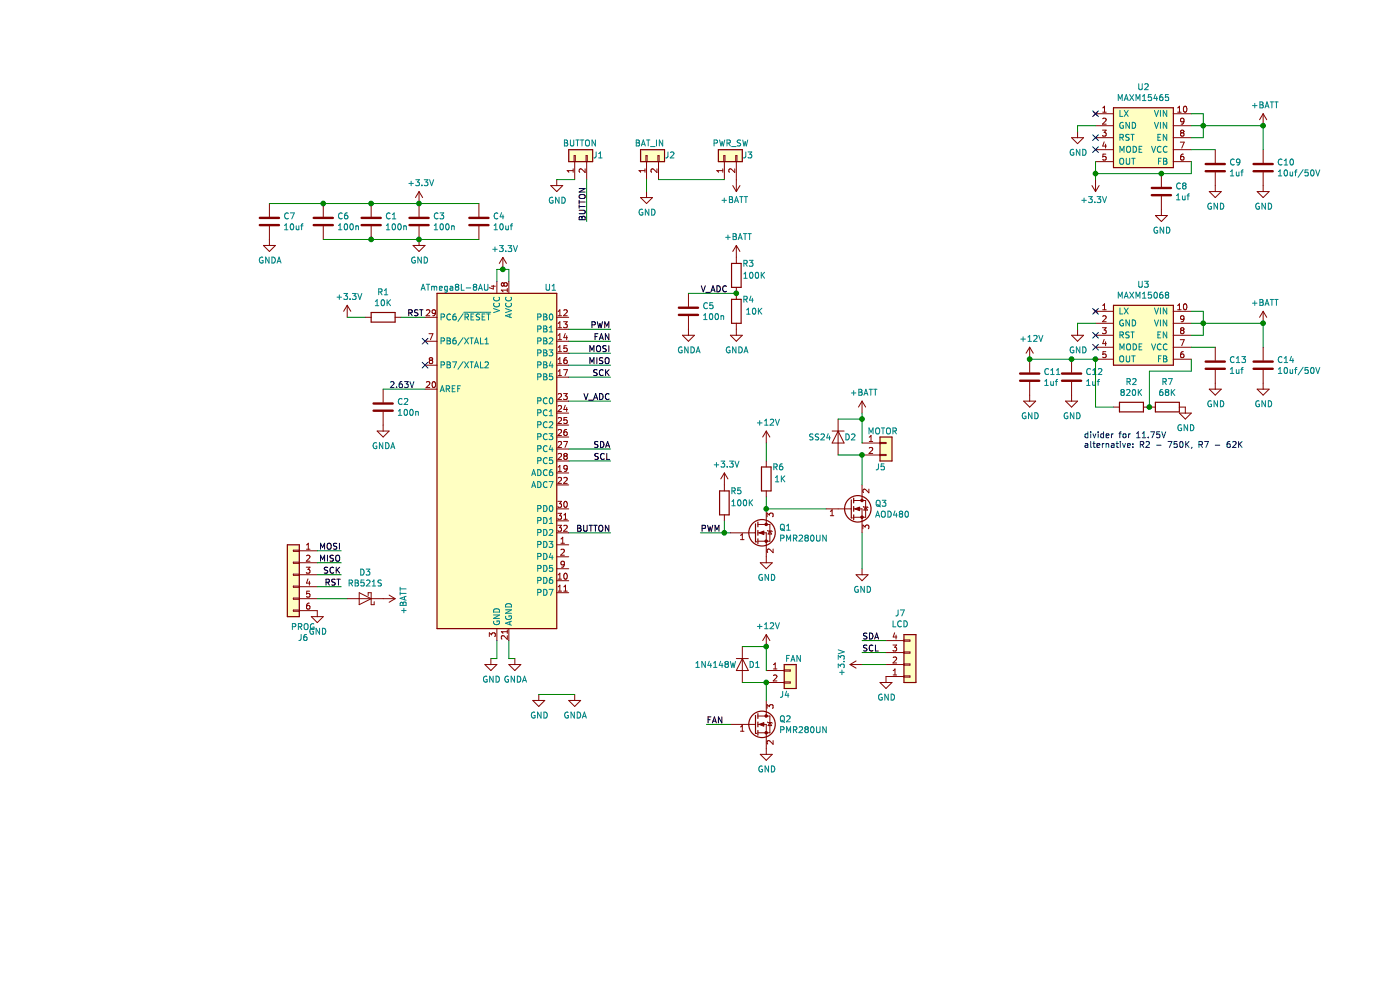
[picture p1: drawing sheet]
EESchema Schematic File Version 4
EELAYER 30 0
EELAYER END
$Descr A4 11693 8268
encoding utf-8
Sheet 1 1
Title ""
Date ""
Rev ""
Comp ""
Comment1 ""
Comment2 ""
Comment3 ""
Comment4 ""
$EndDescr
$Comp
L Transistor_FET:IRLZ44N Q3
U 1 1
P 7100 4250
F 0 "Q3" H 7306 4296 50  0000 L CNN
F 1 "AOD480" H 7306 4205 50  0000 L CNN
F 2 "TO_SOT_Packages_SMD:TO-252-2_Rectifier" H 7350 4175 50  0001 L CIN
F 3 "http://www.irf.com/product-info/datasheets/data/irlz44n.pdf" H 7100 4250 50  0001 L CNN
	1    7100 4250
	1    0    0    -1  
$EndComp
$Comp
L Device:C C3
U 1 1
P 3500 1850
F 0 "C3" H 3615 1896 50  0000 L CNN
F 1 "100n" H 3615 1805 50  0000 L CNN
F 2 "Capacitors_SMD:C_0603" H 3538 1700 50  0001 C CNN
F 3 "~" H 3500 1850 50  0001 C CNN
	1    3500 1850
	1    0    0    -1  
$EndComp
$Comp
L Device:C C1
U 1 1
P 3100 1850
F 0 "C1" H 3215 1896 50  0000 L CNN
F 1 "100n" H 3215 1805 50  0000 L CNN
F 2 "Capacitors_SMD:C_0603" H 3138 1700 50  0001 C CNN
F 3 "~" H 3100 1850 50  0001 C CNN
	1    3100 1850
	1    0    0    -1  
$EndComp
$Comp
L Device:C C4
U 1 1
P 4000 1850
F 0 "C4" H 4115 1896 50  0000 L CNN
F 1 "10uf" H 4115 1805 50  0000 L CNN
F 2 "Capacitors_SMD:C_0603" H 4038 1700 50  0001 C CNN
F 3 "~" H 4000 1850 50  0001 C CNN
	1    4000 1850
	1    0    0    -1  
$EndComp
Wire Wire Line
	3100 2000 3500 2000
Connection ~ 3500 2000
Wire Wire Line
	3500 2000 4000 2000
Wire Wire Line
	3100 1700 3500 1700
Connection ~ 3500 1700
Wire Wire Line
	3500 1700 4000 1700
$Comp
L power:GND #PWR0101
U 1 1
P 3500 2000
F 0 "#PWR0101" H 3500 1750 50  0001 C CNN
F 1 "GND" H 3505 1827 50  0000 C CNN
F 2 "" H 3500 2000 50  0001 C CNN
F 3 "" H 3500 2000 50  0001 C CNN
	1    3500 2000
	1    0    0    -1  
$EndComp
Wire Wire Line
	4150 2250 4150 2350
Wire Wire Line
	4150 2250 4200 2250
Wire Wire Line
	4250 2250 4250 2350
$Comp
L Device:C C2
U 1 1
P 3200 3400
F 0 "C2" H 3315 3446 50  0000 L CNN
F 1 "100n" H 3315 3355 50  0000 L CNN
F 2 "Capacitors_SMD:C_0603" H 3238 3250 50  0001 C CNN
F 3 "~" H 3200 3400 50  0001 C CNN
	1    3200 3400
	1    0    0    -1  
$EndComp
Wire Wire Line
	3550 3250 3200 3250
NoConn ~ 3550 2850
NoConn ~ 3550 3050
$Comp
L Device:R R1
U 1 1
P 3200 2650
F 0 "R1" V 3407 2650 50  0000 C CNN
F 1 "10K" V 3316 2650 50  0000 C CNN
F 2 "Resistors_SMD:R_0603" V 3130 2650 50  0001 C CNN
F 3 "~" H 3200 2650 50  0001 C CNN
	1    3200 2650
	0    -1   -1   0   
$EndComp
Wire Wire Line
	3550 2650 3350 2650
Wire Wire Line
	3050 2650 2900 2650
$Comp
L power:GNDA #PWR0102
U 1 1
P 4300 5500
F 0 "#PWR0102" H 4300 5250 50  0001 C CNN
F 1 "GNDA" H 4305 5327 50  0000 C CNN
F 2 "" H 4300 5500 50  0001 C CNN
F 3 "" H 4300 5500 50  0001 C CNN
	1    4300 5500
	1    0    0    -1  
$EndComp
Wire Wire Line
	4250 5350 4250 5500
Wire Wire Line
	4250 5500 4300 5500
$Comp
L power:GND #PWR0103
U 1 1
P 4100 5500
F 0 "#PWR0103" H 4100 5250 50  0001 C CNN
F 1 "GND" H 4105 5327 50  0000 C CNN
F 2 "" H 4100 5500 50  0001 C CNN
F 3 "" H 4100 5500 50  0001 C CNN
	1    4100 5500
	1    0    0    -1  
$EndComp
$Comp
L MCU_Microchip_ATmega:ATmega8L-8AU U1
U 1 1
P 4150 3850
F 0 "U1" H 4600 5300 50  0000 C CNN
F 1 "ATmega8L-8AU" H 3800 5300 50  0000 C CNN
F 2 "Housings_QFP:LQFP-32_7x7mm_Pitch0.8mm" H 4150 3850 50  0001 C CIN
F 3 "http://ww1.microchip.com/downloads/en/DeviceDoc/atmel-2486-8-bit-avr-microcontroller-atmega8_l_datasheet.pdf" H 4150 3850 50  0001 C CNN
	1    4150 3850
	1    0    0    -1  
$EndComp
Wire Wire Line
	4150 5350 4150 5500
Wire Wire Line
	4150 5500 4100 5500
$Comp
L power:GND #PWR0104
U 1 1
P 4500 5800
F 0 "#PWR0104" H 4500 5550 50  0001 C CNN
F 1 "GND" H 4505 5627 50  0000 C CNN
F 2 "" H 4500 5800 50  0001 C CNN
F 3 "" H 4500 5800 50  0001 C CNN
	1    4500 5800
	1    0    0    -1  
$EndComp
$Comp
L power:GNDA #PWR0105
U 1 1
P 4800 5800
F 0 "#PWR0105" H 4800 5550 50  0001 C CNN
F 1 "GNDA" H 4805 5627 50  0000 C CNN
F 2 "" H 4800 5800 50  0001 C CNN
F 3 "" H 4800 5800 50  0001 C CNN
	1    4800 5800
	1    0    0    -1  
$EndComp
Wire Wire Line
	4800 5800 4500 5800
$Comp
L power:GNDA #PWR0106
U 1 1
P 3200 3550
F 0 "#PWR0106" H 3200 3300 50  0001 C CNN
F 1 "GNDA" H 3205 3377 50  0000 C CNN
F 2 "" H 3200 3550 50  0001 C CNN
F 3 "" H 3200 3550 50  0001 C CNN
	1    3200 3550
	1    0    0    -1  
$EndComp
$Comp
L Device:Q_NMOS_GSD Q1
U 1 1
P 6300 4450
F 0 "Q1" H 6506 4496 50  0000 L CNN
F 1 "PMR280UN" H 6506 4405 50  0000 L CNN
F 2 "KiCadCustomLibs:SC75-3" H 6500 4550 50  0001 C CNN
F 3 "~" H 6300 4450 50  0001 C CNN
	1    6300 4450
	1    0    0    -1  
$EndComp
Wire Wire Line
	6400 4250 6900 4250
$Comp
L Device:R R6
U 1 1
P 6400 4000
F 0 "R6" H 6500 4100 50  0000 C CNN
F 1 "1K" H 6516 4000 50  0000 C CNN
F 2 "Resistors_SMD:R_0603" V 6330 4000 50  0001 C CNN
F 3 "~" H 6400 4000 50  0001 C CNN
	1    6400 4000
	1    0    0    -1  
$EndComp
Wire Wire Line
	6400 4150 6400 4250
Connection ~ 6400 4250
$Comp
L power:+12V #PWR0107
U 1 1
P 6400 3700
F 0 "#PWR0107" H 6400 3550 50  0001 C CNN
F 1 "+12V" H 6415 3873 50  0000 C CNN
F 2 "" H 6400 3700 50  0001 C CNN
F 3 "" H 6400 3700 50  0001 C CNN
	1    6400 3700
	1    0    0    -1  
$EndComp
Wire Wire Line
	6400 3700 6400 3850
Wire Wire Line
	6100 4450 6050 4450
Text Label 5850 4450 0    50   ~ 0
PWM
$Comp
L power:GND #PWR0108
U 1 1
P 6400 4650
F 0 "#PWR0108" H 6400 4400 50  0001 C CNN
F 1 "GND" H 6405 4477 50  0000 C CNN
F 2 "" H 6400 4650 50  0001 C CNN
F 3 "" H 6400 4650 50  0001 C CNN
	1    6400 4650
	1    0    0    -1  
$EndComp
$Comp
L power:GND #PWR0109
U 1 1
P 7200 4750
F 0 "#PWR0109" H 7200 4500 50  0001 C CNN
F 1 "GND" H 7205 4577 50  0000 C CNN
F 2 "" H 7200 4750 50  0001 C CNN
F 3 "" H 7200 4750 50  0001 C CNN
	1    7200 4750
	1    0    0    -1  
$EndComp
Wire Wire Line
	7200 4450 7200 4750
$Comp
L Connector_Generic:Conn_01x02 J3
U 1 1
P 6050 1300
F 0 "J3" V 6050 1150 50  0000 R CNN
F 1 "PWR_SW" V 6150 1400 50  0000 R CNN
F 2 "KiCadCustomLibs:Conn_Power" H 6050 1300 50  0001 C CNN
F 3 "~" H 6050 1300 50  0001 C CNN
	1    6050 1300
	0    -1   -1   0   
$EndComp
$Comp
L Connector_Generic:Conn_01x02 J2
U 1 1
P 5400 1300
F 0 "J2" V 5400 1150 50  0000 R CNN
F 1 "BAT_IN" V 5500 1400 50  0000 R CNN
F 2 "KiCadCustomLibs:Conn_Power" H 5400 1300 50  0001 C CNN
F 3 "~" H 5400 1300 50  0001 C CNN
	1    5400 1300
	0    -1   -1   0   
$EndComp
$Comp
L power:GND #PWR0110
U 1 1
P 5400 1600
F 0 "#PWR0110" H 5400 1350 50  0001 C CNN
F 1 "GND" H 5405 1427 50  0000 C CNN
F 2 "" H 5400 1600 50  0001 C CNN
F 3 "" H 5400 1600 50  0001 C CNN
	1    5400 1600
	1    0    0    -1  
$EndComp
Wire Wire Line
	5400 1500 5400 1600
Wire Wire Line
	5500 1500 6050 1500
$Comp
L power:+BATT #PWR0111
U 1 1
P 6150 1500
F 0 "#PWR0111" H 6150 1350 50  0001 C CNN
F 1 "+BATT" H 6165 1673 50  0000 C CNN
F 2 "" H 6150 1500 50  0001 C CNN
F 3 "" H 6150 1500 50  0001 C CNN
	1    6150 1500
	-1   0    0    1   
$EndComp
$Comp
L Connector_Generic:Conn_01x02 J5
U 1 1
P 7400 3700
F 0 "J5" H 7400 3500 50  0000 R CNN
F 1 "MOTOR" H 7500 3800 50  0000 R CNN
F 2 "KiCadCustomLibs:Conn_Power" H 7400 3700 50  0001 C CNN
F 3 "~" H 7400 3700 50  0001 C CNN
	1    7400 3700
	1    0    0    -1  
$EndComp
Wire Wire Line
	7200 3800 7200 4050
$Comp
L power:+BATT #PWR0112
U 1 1
P 7200 3450
F 0 "#PWR0112" H 7200 3300 50  0001 C CNN
F 1 "+BATT" H 7215 3623 50  0000 C CNN
F 2 "" H 7200 3450 50  0001 C CNN
F 3 "" H 7200 3450 50  0001 C CNN
	1    7200 3450
	1    0    0    -1  
$EndComp
Wire Wire Line
	7200 3450 7200 3500
$Comp
L Device:R R5
U 1 1
P 6050 4200
F 0 "R5" H 6150 4300 50  0000 C CNN
F 1 "100K" H 6200 4200 50  0000 C CNN
F 2 "Resistors_SMD:R_0603" V 5980 4200 50  0001 C CNN
F 3 "~" H 6050 4200 50  0001 C CNN
	1    6050 4200
	1    0    0    -1  
$EndComp
Wire Wire Line
	6050 4350 6050 4450
Connection ~ 6050 4450
Wire Wire Line
	6050 4450 5850 4450
$Comp
L Connector_Generic:Conn_01x02 J1
U 1 1
P 4800 1300
F 0 "J1" V 4800 1150 50  0000 R CNN
F 1 "BUTTON" V 4900 1400 50  0000 R CNN
F 2 "KiCadCustomLibs:Conn2pin_2.54mm" H 4800 1300 50  0001 C CNN
F 3 "~" H 4800 1300 50  0001 C CNN
	1    4800 1300
	0    -1   -1   0   
$EndComp
$Comp
L power:GND #PWR0113
U 1 1
P 4650 1500
F 0 "#PWR0113" H 4650 1250 50  0001 C CNN
F 1 "GND" H 4655 1327 50  0000 C CNN
F 2 "" H 4650 1500 50  0001 C CNN
F 3 "" H 4650 1500 50  0001 C CNN
	1    4650 1500
	1    0    0    -1  
$EndComp
Wire Wire Line
	4650 1500 4800 1500
Wire Wire Line
	4900 1500 4900 1850
Text Label 4900 1850 1    50   ~ 0
BUTTON
Wire Wire Line
	4750 4450 5100 4450
Text Label 5100 4450 2    50   ~ 0
BUTTON
$Comp
L Device:Q_NMOS_GSD Q2
U 1 1
P 6300 6050
F 0 "Q2" H 6506 6096 50  0000 L CNN
F 1 "PMR280UN" H 6506 6005 50  0000 L CNN
F 2 "KiCadCustomLibs:SC75-3" H 6500 6150 50  0001 C CNN
F 3 "~" H 6300 6050 50  0001 C CNN
	1    6300 6050
	1    0    0    -1  
$EndComp
$Comp
L Connector_Generic:Conn_01x02 J4
U 1 1
P 6600 5600
F 0 "J4" H 6600 5400 50  0000 R CNN
F 1 "FAN" H 6700 5700 50  0000 R CNN
F 2 "KiCadCustomLibs:Conn2pin_2.54mm" H 6600 5600 50  0001 C CNN
F 3 "~" H 6600 5600 50  0001 C CNN
	1    6600 5600
	1    0    0    -1  
$EndComp
Wire Wire Line
	6400 5700 6400 5850
$Comp
L power:+12V #PWR0114
U 1 1
P 6400 5400
F 0 "#PWR0114" H 6400 5250 50  0001 C CNN
F 1 "+12V" H 6415 5573 50  0000 C CNN
F 2 "" H 6400 5400 50  0001 C CNN
F 3 "" H 6400 5400 50  0001 C CNN
	1    6400 5400
	1    0    0    -1  
$EndComp
$Comp
L power:GND #PWR0115
U 1 1
P 6400 6250
F 0 "#PWR0115" H 6400 6000 50  0001 C CNN
F 1 "GND" H 6405 6077 50  0000 C CNN
F 2 "" H 6400 6250 50  0001 C CNN
F 3 "" H 6400 6250 50  0001 C CNN
	1    6400 6250
	1    0    0    -1  
$EndComp
Wire Wire Line
	6100 6050 5900 6050
Text Label 5900 6050 0    50   ~ 0
FAN
Wire Wire Line
	4750 2850 5100 2850
Text Label 5100 2850 2    50   ~ 0
FAN
$Comp
L Device:D D1
U 1 1
P 6200 5550
F 0 "D1" V 6200 5600 50  0000 L CNN
F 1 "1N4148W" V 6200 5150 50  0000 L CNN
F 2 "Diodes_SMD:D_SOD-123" H 6200 5550 50  0001 C CNN
F 3 "~" H 6200 5550 50  0001 C CNN
	1    6200 5550
	0    1    1    0   
$EndComp
Wire Wire Line
	6400 5700 6200 5700
Connection ~ 6400 5700
Wire Wire Line
	6200 5400 6400 5400
Connection ~ 6400 5400
Wire Wire Line
	6400 5400 6400 5600
$Comp
L Device:D D2
U 1 1
P 7000 3650
F 0 "D2" V 7000 3700 50  0000 L CNN
F 1 "SS24" V 7000 3400 50  0000 L CNN
F 2 "Diodes_SMD:D_SMB" H 7000 3650 50  0001 C CNN
F 3 "~" H 7000 3650 50  0001 C CNN
	1    7000 3650
	0    1    1    0   
$EndComp
Wire Wire Line
	7000 3500 7200 3500
Connection ~ 7200 3500
Wire Wire Line
	7200 3500 7200 3700
Wire Wire Line
	7000 3800 7200 3800
Connection ~ 7200 3800
$Comp
L power:+3.3V #PWR0116
U 1 1
P 2900 2650
F 0 "#PWR0116" H 2900 2500 50  0001 C CNN
F 1 "+3.3V" H 2915 2823 50  0000 C CNN
F 2 "" H 2900 2650 50  0001 C CNN
F 3 "" H 2900 2650 50  0001 C CNN
	1    2900 2650
	1    0    0    -1  
$EndComp
$Comp
L power:+3.3V #PWR0117
U 1 1
P 3500 1700
F 0 "#PWR0117" H 3500 1550 50  0001 C CNN
F 1 "+3.3V" H 3515 1873 50  0000 C CNN
F 2 "" H 3500 1700 50  0001 C CNN
F 3 "" H 3500 1700 50  0001 C CNN
	1    3500 1700
	1    0    0    -1  
$EndComp
$Comp
L power:+3.3V #PWR0118
U 1 1
P 6050 4050
F 0 "#PWR0118" H 6050 3900 50  0001 C CNN
F 1 "+3.3V" H 6065 4223 50  0000 C CNN
F 2 "" H 6050 4050 50  0001 C CNN
F 3 "" H 6050 4050 50  0001 C CNN
	1    6050 4050
	1    0    0    -1  
$EndComp
$Comp
L power:+3.3V #PWR0119
U 1 1
P 4200 2250
F 0 "#PWR0119" H 4200 2100 50  0001 C CNN
F 1 "+3.3V" H 4215 2423 50  0000 C CNN
F 2 "" H 4200 2250 50  0001 C CNN
F 3 "" H 4200 2250 50  0001 C CNN
	1    4200 2250
	1    0    0    -1  
$EndComp
Connection ~ 4200 2250
Wire Wire Line
	4200 2250 4250 2250
Wire Wire Line
	4750 2750 5100 2750
Text Label 5100 2750 2    50   ~ 0
PWM
Wire Wire Line
	4750 3350 5100 3350
Text Label 5100 3350 2    50   ~ 0
V_ADC
Text Label 5100 3750 2    50   ~ 0
SDA
Text Label 5100 3850 2    50   ~ 0
SCL
$Comp
L Device:R R3
U 1 1
P 6150 2300
F 0 "R3" H 6250 2400 50  0000 C CNN
F 1 "100K" H 6300 2300 50  0000 C CNN
F 2 "Resistors_SMD:R_0603" V 6080 2300 50  0001 C CNN
F 3 "~" H 6150 2300 50  0001 C CNN
	1    6150 2300
	1    0    0    -1  
$EndComp
$Comp
L Device:R R4
U 1 1
P 6150 2600
F 0 "R4" H 6250 2700 50  0000 C CNN
F 1 "10K" H 6300 2600 50  0000 C CNN
F 2 "Resistors_SMD:R_0603" V 6080 2600 50  0001 C CNN
F 3 "~" H 6150 2600 50  0001 C CNN
	1    6150 2600
	1    0    0    -1  
$EndComp
$Comp
L power:GNDA #PWR0120
U 1 1
P 6150 2750
F 0 "#PWR0120" H 6150 2500 50  0001 C CNN
F 1 "GNDA" H 6155 2577 50  0000 C CNN
F 2 "" H 6150 2750 50  0001 C CNN
F 3 "" H 6150 2750 50  0001 C CNN
	1    6150 2750
	1    0    0    -1  
$EndComp
$Comp
L power:+BATT #PWR0121
U 1 1
P 6150 2150
F 0 "#PWR0121" H 6150 2000 50  0001 C CNN
F 1 "+BATT" H 6165 2323 50  0000 C CNN
F 2 "" H 6150 2150 50  0001 C CNN
F 3 "" H 6150 2150 50  0001 C CNN
	1    6150 2150
	1    0    0    -1  
$EndComp
Wire Wire Line
	6150 2450 5750 2450
Connection ~ 6150 2450
Text Label 5850 2450 0    50   ~ 0
V_ADC
$Comp
L Device:C C5
U 1 1
P 5750 2600
F 0 "C5" H 5865 2646 50  0000 L CNN
F 1 "100n" H 5865 2555 50  0000 L CNN
F 2 "Capacitors_SMD:C_0603" H 5788 2450 50  0001 C CNN
F 3 "~" H 5750 2600 50  0001 C CNN
	1    5750 2600
	1    0    0    -1  
$EndComp
$Comp
L power:GNDA #PWR0122
U 1 1
P 5750 2750
F 0 "#PWR0122" H 5750 2500 50  0001 C CNN
F 1 "GNDA" H 5755 2577 50  0000 C CNN
F 2 "" H 5750 2750 50  0001 C CNN
F 3 "" H 5750 2750 50  0001 C CNN
	1    5750 2750
	1    0    0    -1  
$EndComp
$Comp
L Connector_Generic:Conn_01x04 J7
U 1 1
P 7600 5550
F 0 "J7" H 7518 5125 50  0000 C CNN
F 1 "LCD" H 7518 5216 50  0000 C CNN
F 2 "Pin_Headers:Pin_Header_Straight_1x04_Pitch2.54mm" H 7600 5550 50  0001 C CNN
F 3 "~" H 7600 5550 50  0001 C CNN
	1    7600 5550
	1    0    0    1   
$EndComp
$Comp
L Connector_Generic:Conn_01x06 J6
U 1 1
P 2450 4800
F 0 "J6" H 2368 4275 50  0000 C CNN
F 1 "PROG" H 2368 4366 50  0000 C CNN
F 2 "Connectors_Molex:Molex_PicoBlade_53047-0610_06x1.25mm_Straight" H 2450 4800 50  0001 C CNN
F 3 "~" H 2450 4800 50  0001 C CNN
	1    2450 4800
	-1   0    0    -1  
$EndComp
$Comp
L power:GND #PWR0123
U 1 1
P 7400 5650
F 0 "#PWR0123" H 7400 5400 50  0001 C CNN
F 1 "GND" H 7405 5477 50  0000 C CNN
F 2 "" H 7400 5650 50  0001 C CNN
F 3 "" H 7400 5650 50  0001 C CNN
	1    7400 5650
	1    0    0    -1  
$EndComp
Wire Wire Line
	7400 5550 7200 5550
$Comp
L power:+3.3V #PWR0124
U 1 1
P 7200 5550
F 0 "#PWR0124" H 7200 5400 50  0001 C CNN
F 1 "+3.3V" H 7215 5723 50  0000 C CNN
F 2 "" H 7200 5550 50  0001 C CNN
F 3 "" H 7200 5550 50  0001 C CNN
	1    7200 5550
	0    -1   -1   0   
$EndComp
Wire Wire Line
	7400 5450 7200 5450
Wire Wire Line
	7400 5350 7200 5350
Text Label 7200 5450 0    50   ~ 0
SCL
Text Label 7200 5350 0    50   ~ 0
SDA
$Comp
L power:GND #PWR0126
U 1 1
P 2650 5100
F 0 "#PWR0126" H 2650 4850 50  0001 C CNN
F 1 "GND" H 2655 4927 50  0000 C CNN
F 2 "" H 2650 5100 50  0001 C CNN
F 3 "" H 2650 5100 50  0001 C CNN
	1    2650 5100
	1    0    0    -1  
$EndComp
Text Label 3400 2650 0    50   ~ 0
RST
Wire Wire Line
	2650 4600 2850 4600
Text Label 2850 4900 2    50   ~ 0
RST
Wire Wire Line
	4750 2950 5100 2950
Text Label 5100 2950 2    50   ~ 0
MOSI
Text Label 5100 3050 2    50   ~ 0
MISO
Wire Wire Line
	5100 3050 4750 3050
Wire Wire Line
	4750 3150 5100 3150
Text Label 5100 3150 2    50   ~ 0
SCK
Wire Wire Line
	2650 4700 2850 4700
Text Label 2850 4600 2    50   ~ 0
MOSI
Text Label 2850 4700 2    50   ~ 0
MISO
Wire Wire Line
	2850 4800 2650 4800
Wire Wire Line
	2650 4900 2850 4900
Text Label 2850 4800 2    50   ~ 0
SCK
$Comp
L Device:C C6
U 1 1
P 2700 1850
F 0 "C6" H 2815 1896 50  0000 L CNN
F 1 "100n" H 2815 1805 50  0000 L CNN
F 2 "Capacitors_SMD:C_0603" H 2738 1700 50  0001 C CNN
F 3 "~" H 2700 1850 50  0001 C CNN
	1    2700 1850
	1    0    0    -1  
$EndComp
Wire Wire Line
	2700 1700 3100 1700
Connection ~ 3100 1700
Wire Wire Line
	2700 2000 3100 2000
Connection ~ 3100 2000
$Comp
L Device:C C7
U 1 1
P 2250 1850
F 0 "C7" H 2365 1896 50  0000 L CNN
F 1 "10uf" H 2365 1805 50  0000 L CNN
F 2 "Capacitors_SMD:C_0603" H 2288 1700 50  0001 C CNN
F 3 "~" H 2250 1850 50  0001 C CNN
	1    2250 1850
	1    0    0    -1  
$EndComp
$Comp
L power:GNDA #PWR0128
U 1 1
P 2250 2000
F 0 "#PWR0128" H 2250 1750 50  0001 C CNN
F 1 "GNDA" H 2255 1827 50  0000 C CNN
F 2 "" H 2250 2000 50  0001 C CNN
F 3 "" H 2250 2000 50  0001 C CNN
	1    2250 2000
	1    0    0    -1  
$EndComp
Wire Wire Line
	2250 1700 2700 1700
Connection ~ 2700 1700
$Comp
L power:+3.3V #PWR0130
U 1 1
P 9150 1500
F 0 "#PWR0130" H 9150 1350 50  0001 C CNN
F 1 "+3.3V" H 9165 1673 50  0000 C CNN
F 2 "" H 9150 1500 50  0001 C CNN
F 3 "" H 9150 1500 50  0001 C CNN
	1    9150 1500
	-1   0    0    1   
$EndComp
Wire Wire Line
	9150 1450 9700 1450
Wire Wire Line
	9950 1450 9950 1350
Wire Wire Line
	9150 1450 9150 1500
$Comp
L Device:C C9
U 1 1
P 10150 1400
F 0 "C9" H 10265 1446 50  0000 L CNN
F 1 "1uf" H 10265 1355 50  0000 L CNN
F 2 "Capacitors_SMD:C_0603" H 10188 1250 50  0001 C CNN
F 3 "~" H 10150 1400 50  0001 C CNN
	1    10150 1400
	1    0    0    -1  
$EndComp
Wire Wire Line
	9950 1250 10150 1250
$Comp
L power:GND #PWR0129
U 1 1
P 10150 1550
F 0 "#PWR0129" H 10150 1300 50  0001 C CNN
F 1 "GND" H 10155 1377 50  0000 C CNN
F 2 "" H 10150 1550 50  0001 C CNN
F 3 "" H 10150 1550 50  0001 C CNN
	1    10150 1550
	1    0    0    -1  
$EndComp
Wire Wire Line
	9950 1050 10050 1050
Wire Wire Line
	10050 1050 10050 1150
Wire Wire Line
	10050 1150 9950 1150
$Comp
L power:+BATT #PWR0131
U 1 1
P 10550 1050
F 0 "#PWR0131" H 10550 900 50  0001 C CNN
F 1 "+BATT" H 10565 1223 50  0000 C CNN
F 2 "" H 10550 1050 50  0001 C CNN
F 3 "" H 10550 1050 50  0001 C CNN
	1    10550 1050
	1    0    0    -1  
$EndComp
Wire Wire Line
	10550 1050 10050 1050
Connection ~ 10050 1050
Wire Wire Line
	9950 950  10050 950 
Wire Wire Line
	10050 950  10050 1050
$Comp
L Device:C C10
U 1 1
P 10550 1400
F 0 "C10" H 10665 1446 50  0000 L CNN
F 1 "10uf/50V" H 10665 1355 50  0000 L CNN
F 2 "Capacitors_SMD:C_0603" H 10588 1250 50  0001 C CNN
F 3 "~" H 10550 1400 50  0001 C CNN
	1    10550 1400
	1    0    0    -1  
$EndComp
Wire Wire Line
	10550 1250 10550 1050
Connection ~ 10550 1050
$Comp
L power:GND #PWR0132
U 1 1
P 10550 1550
F 0 "#PWR0132" H 10550 1300 50  0001 C CNN
F 1 "GND" H 10555 1377 50  0000 C CNN
F 2 "" H 10550 1550 50  0001 C CNN
F 3 "" H 10550 1550 50  0001 C CNN
	1    10550 1550
	1    0    0    -1  
$EndComp
$Comp
L Device:C C8
U 1 1
P 9700 1600
F 0 "C8" H 9815 1646 50  0000 L CNN
F 1 "1uf" H 9815 1555 50  0000 L CNN
F 2 "Capacitors_SMD:C_0603" H 9738 1450 50  0001 C CNN
F 3 "~" H 9700 1600 50  0001 C CNN
	1    9700 1600
	1    0    0    -1  
$EndComp
Connection ~ 9700 1450
Wire Wire Line
	9700 1450 9950 1450
$Comp
L power:GND #PWR0133
U 1 1
P 9700 1750
F 0 "#PWR0133" H 9700 1500 50  0001 C CNN
F 1 "GND" H 9705 1577 50  0000 C CNN
F 2 "" H 9700 1750 50  0001 C CNN
F 3 "" H 9700 1750 50  0001 C CNN
	1    9700 1750
	1    0    0    -1  
$EndComp
$Comp
L KiCadCustomLibraries:MAXM15465 U2
U 1 1
P 9550 1150
F 0 "U2" H 9550 1575 50  0000 C CNN
F 1 "MAXM15465" H 9550 1484 50  0000 C CNN
F 2 "KiCadCustomLibs:MAXM15465" H 9550 1150 50  0001 C CNN
F 3 "https://datasheets.maximintegrated.com/en/ds/MAXM15465-MAXM15467.pdf" H 9550 1150 50  0001 C CNN
	1    9550 1150
	1    0    0    -1  
$EndComp
NoConn ~ 9150 950 
NoConn ~ 9150 1150
NoConn ~ 9150 1250
Wire Wire Line
	9150 1350 9150 1450
Connection ~ 9150 1450
$Comp
L power:GND #PWR0134
U 1 1
P 9000 1100
F 0 "#PWR0134" H 9000 850 50  0001 C CNN
F 1 "GND" H 9005 927 50  0000 C CNN
F 2 "" H 9000 1100 50  0001 C CNN
F 3 "" H 9000 1100 50  0001 C CNN
	1    9000 1100
	1    0    0    -1  
$EndComp
Wire Wire Line
	9000 1100 9000 1050
Wire Wire Line
	9000 1050 9150 1050
Wire Wire Line
	5100 3750 4750 3750
Wire Wire Line
	4750 3850 5100 3850
Wire Wire Line
	9950 3100 9950 3000
$Comp
L Device:C C13
U 1 1
P 10150 3050
F 0 "C13" H 10265 3096 50  0000 L CNN
F 1 "1uf" H 10265 3005 50  0000 L CNN
F 2 "Capacitors_SMD:C_0603" H 10188 2900 50  0001 C CNN
F 3 "~" H 10150 3050 50  0001 C CNN
	1    10150 3050
	1    0    0    -1  
$EndComp
Wire Wire Line
	9950 2900 10150 2900
$Comp
L power:GND #PWR0125
U 1 1
P 10150 3200
F 0 "#PWR0125" H 10150 2950 50  0001 C CNN
F 1 "GND" H 10155 3027 50  0000 C CNN
F 2 "" H 10150 3200 50  0001 C CNN
F 3 "" H 10150 3200 50  0001 C CNN
	1    10150 3200
	1    0    0    -1  
$EndComp
Wire Wire Line
	9950 2700 10050 2700
Wire Wire Line
	10050 2700 10050 2800
Wire Wire Line
	10050 2800 9950 2800
$Comp
L power:+BATT #PWR0135
U 1 1
P 10550 2700
F 0 "#PWR0135" H 10550 2550 50  0001 C CNN
F 1 "+BATT" H 10565 2873 50  0000 C CNN
F 2 "" H 10550 2700 50  0001 C CNN
F 3 "" H 10550 2700 50  0001 C CNN
	1    10550 2700
	1    0    0    -1  
$EndComp
Wire Wire Line
	10550 2700 10050 2700
Connection ~ 10050 2700
Wire Wire Line
	9950 2600 10050 2600
Wire Wire Line
	10050 2600 10050 2700
$Comp
L Device:C C14
U 1 1
P 10550 3050
F 0 "C14" H 10665 3096 50  0000 L CNN
F 1 "10uf/50V" H 10665 3005 50  0000 L CNN
F 2 "Capacitors_SMD:C_0603" H 10588 2900 50  0001 C CNN
F 3 "~" H 10550 3050 50  0001 C CNN
	1    10550 3050
	1    0    0    -1  
$EndComp
Wire Wire Line
	10550 2900 10550 2700
Connection ~ 10550 2700
$Comp
L power:GND #PWR0136
U 1 1
P 10550 3200
F 0 "#PWR0136" H 10550 2950 50  0001 C CNN
F 1 "GND" H 10555 3027 50  0000 C CNN
F 2 "" H 10550 3200 50  0001 C CNN
F 3 "" H 10550 3200 50  0001 C CNN
	1    10550 3200
	1    0    0    -1  
$EndComp
$Comp
L Device:C C12
U 1 1
P 8950 3150
F 0 "C12" H 9065 3196 50  0000 L CNN
F 1 "1uf" H 9065 3105 50  0000 L CNN
F 2 "Capacitors_SMD:C_0603" H 8988 3000 50  0001 C CNN
F 3 "~" H 8950 3150 50  0001 C CNN
	1    8950 3150
	1    0    0    -1  
$EndComp
$Comp
L power:GND #PWR0137
U 1 1
P 8950 3300
F 0 "#PWR0137" H 8950 3050 50  0001 C CNN
F 1 "GND" H 8955 3127 50  0000 C CNN
F 2 "" H 8950 3300 50  0001 C CNN
F 3 "" H 8950 3300 50  0001 C CNN
	1    8950 3300
	1    0    0    -1  
$EndComp
$Comp
L KiCadCustomLibraries:MAXM15465 U3
U 1 1
P 9550 2800
F 0 "U3" H 9550 3225 50  0000 C CNN
F 1 "MAXM15068" H 9550 3134 50  0000 C CNN
F 2 "KiCadCustomLibs:MAXM15465" H 9550 2800 50  0001 C CNN
F 3 "https://datasheets.maximintegrated.com/en/ds/MAXM15465-MAXM15467.pdf" H 9550 2800 50  0001 C CNN
	1    9550 2800
	1    0    0    -1  
$EndComp
NoConn ~ 9150 2600
NoConn ~ 9150 2800
NoConn ~ 9150 2900
$Comp
L power:GND #PWR0138
U 1 1
P 9000 2750
F 0 "#PWR0138" H 9000 2500 50  0001 C CNN
F 1 "GND" H 9005 2577 50  0000 C CNN
F 2 "" H 9000 2750 50  0001 C CNN
F 3 "" H 9000 2750 50  0001 C CNN
	1    9000 2750
	1    0    0    -1  
$EndComp
Wire Wire Line
	9000 2750 9000 2700
Wire Wire Line
	9000 2700 9150 2700
Wire Wire Line
	9150 3000 8950 3000
Connection ~ 8950 3000
$Comp
L Device:C C11
U 1 1
P 8600 3150
F 0 "C11" H 8715 3196 50  0000 L CNN
F 1 "1uf" H 8715 3105 50  0000 L CNN
F 2 "Capacitors_SMD:C_0603" H 8638 3000 50  0001 C CNN
F 3 "~" H 8600 3150 50  0001 C CNN
	1    8600 3150
	1    0    0    -1  
$EndComp
$Comp
L power:GND #PWR0139
U 1 1
P 8600 3300
F 0 "#PWR0139" H 8600 3050 50  0001 C CNN
F 1 "GND" H 8605 3127 50  0000 C CNN
F 2 "" H 8600 3300 50  0001 C CNN
F 3 "" H 8600 3300 50  0001 C CNN
	1    8600 3300
	1    0    0    -1  
$EndComp
Wire Wire Line
	8600 3000 8950 3000
$Comp
L power:+12V #PWR0140
U 1 1
P 8600 3000
F 0 "#PWR0140" H 8600 2850 50  0001 C CNN
F 1 "+12V" H 8615 3173 50  0000 C CNN
F 2 "" H 8600 3000 50  0001 C CNN
F 3 "" H 8600 3000 50  0001 C CNN
	1    8600 3000
	1    0    0    -1  
$EndComp
Connection ~ 8600 3000
$Comp
L Device:R R2
U 1 1
P 9450 3400
F 0 "R2" V 9657 3400 50  0000 C CNN
F 1 "820K" V 9566 3400 50  0000 C CNN
F 2 "Resistors_SMD:R_0603" V 9380 3400 50  0001 C CNN
F 3 "~" H 9450 3400 50  0001 C CNN
	1    9450 3400
	0    -1   -1   0   
$EndComp
$Comp
L Device:R R7
U 1 1
P 9750 3400
F 0 "R7" V 9957 3400 50  0000 C CNN
F 1 "68K" V 9866 3400 50  0000 C CNN
F 2 "Resistors_SMD:R_0603" V 9680 3400 50  0001 C CNN
F 3 "~" H 9750 3400 50  0001 C CNN
	1    9750 3400
	0    -1   -1   0   
$EndComp
$Comp
L power:GND #PWR0141
U 1 1
P 9900 3400
F 0 "#PWR0141" H 9900 3150 50  0001 C CNN
F 1 "GND" H 9905 3227 50  0000 C CNN
F 2 "" H 9900 3400 50  0001 C CNN
F 3 "" H 9900 3400 50  0001 C CNN
	1    9900 3400
	1    0    0    -1  
$EndComp
Wire Wire Line
	9950 3100 9600 3100
Wire Wire Line
	9600 3100 9600 3400
Connection ~ 9600 3400
Wire Wire Line
	9300 3400 9150 3400
Wire Wire Line
	9150 3400 9150 3000
Connection ~ 9150 3000
Text Notes 9050 3750 0    50   ~ 0
divider for 11.75V\nalternative: R2 - 750K, R7 - 62K
$Comp
L Device:D_Schottky D3
U 1 1
P 3050 5000
F 0 "D3" H 3050 4784 50  0000 C CNN
F 1 "RB521S" H 3050 4875 50  0000 C CNN
F 2 "Diodes_SMD:D_SOD-523" H 3050 5000 50  0001 C CNN
F 3 "~" H 3050 5000 50  0001 C CNN
	1    3050 5000
	-1   0    0    1   
$EndComp
Wire Wire Line
	2900 5000 2650 5000
$Comp
L power:+BATT #PWR0127
U 1 1
P 3200 5000
F 0 "#PWR0127" H 3200 4850 50  0001 C CNN
F 1 "+BATT" H 3215 5173 50  0000 C CNN
F 2 "" H 3200 5000 50  0001 C CNN
F 3 "" H 3200 5000 50  0001 C CNN
	1    3200 5000
	0    1    1    0   
$EndComp
Text Notes 3250 3250 0    50   ~ 0
2.63V
Text Notes 2200 3800 0    118  ~ 0
Fuses:\nL=A4\nH=D9
$EndSCHEMATC
